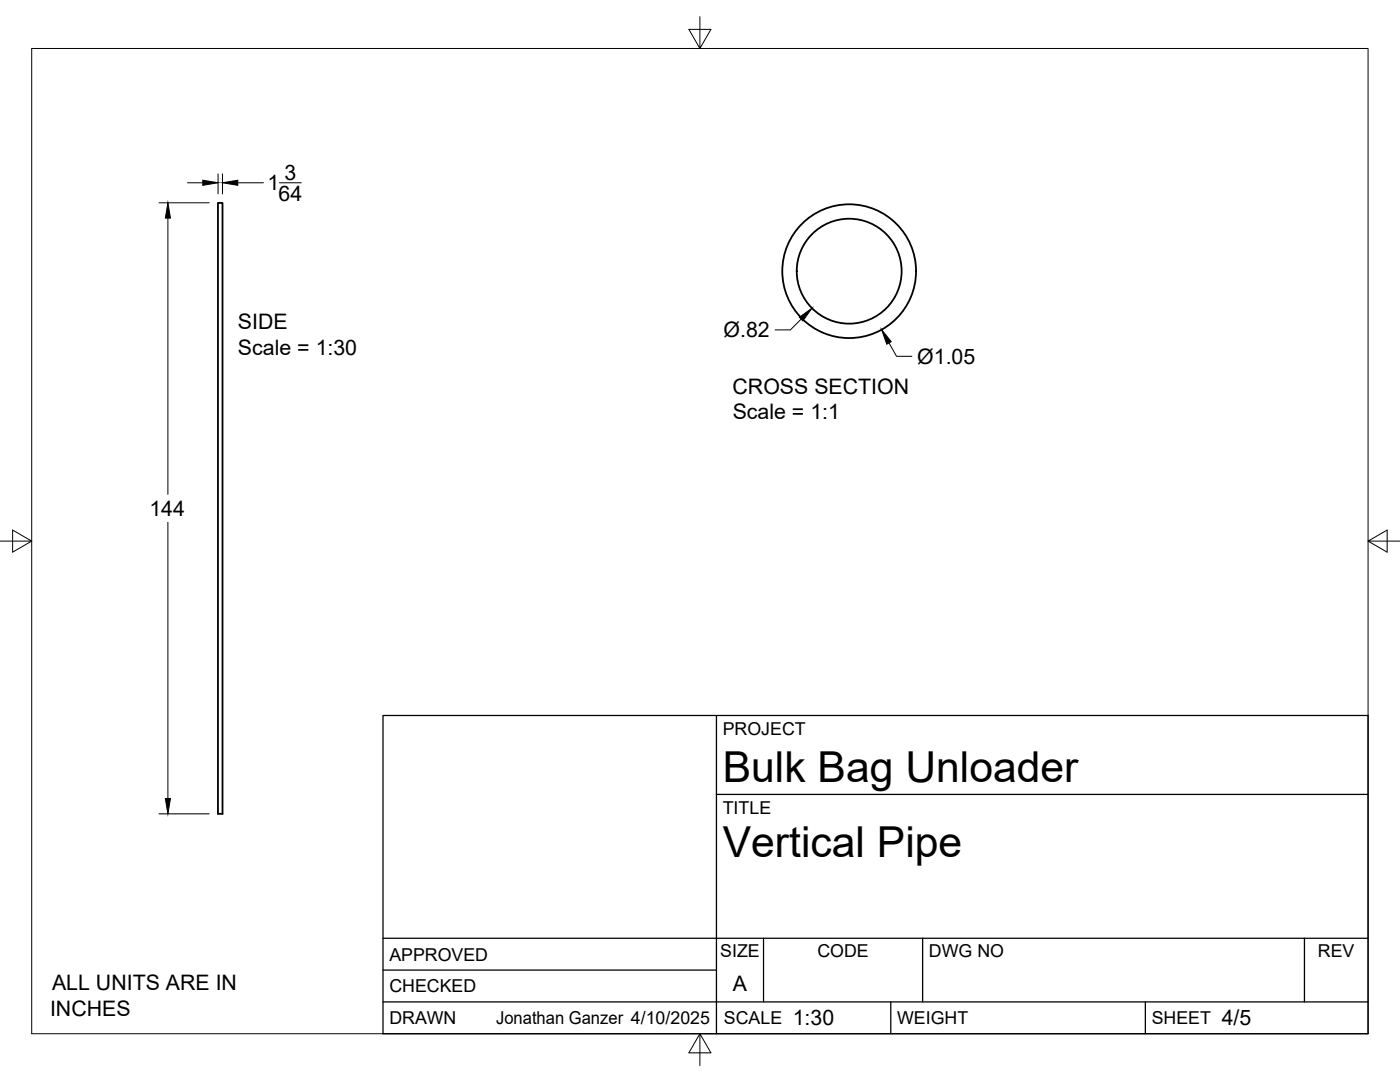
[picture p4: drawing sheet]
<svg xmlns="http://www.w3.org/2000/svg" width="279mm" height="216mm" viewBox="0 0 279 216" stroke-linecap="round" stroke-linejoin="round" font-family="sans-serif">
<!-- layer: Visible -->
<g fill="none" stroke="#000" stroke-width=".36">
<path d="M43.5 40.5h.9v121.9h-.9z"/>
<circle cx="169.5" cy="54.1" r="13.3"/>
<circle cx="169.5" cy="54.1" r="10.5"/>
</g>
<!-- layer: Border -->
<path d="M6.3 9.7h266.7v196.6h-266.7zM139.7 3.3v6.4l2.2-3.8h-4.4l2.2 3.8M0 108h6.3l-3.8-2.2v4.4l3.8-2.2M273 108l3.8 2.2v-4.4l-3.8 2.2h6.4M139.7 206.3l-2.2 3.8h4.4l-2.2-3.8v6.3" fill="none" stroke="#000" stroke-width=".2"/>
<!-- layer: Titleblock -->
<path d="M76.4 142.8h196.6v63.5h-196.6zM143 158.5h130M143 142.8v63.5M76.4 199.9h196.6M76.4 193.6h66.6M76.4 187.2h196.6M152.4 187.2v12.7M177.8 199.9v6.4M184.1 187.2v12.7M228.6 199.9v6.4M260.3 187.2v12.7" fill="none" stroke="#000" stroke-width=".25"/>
<!-- layer: FD_Dimensions -->
<path d="M37.4 36.5h3.1M43.5 34.7v4M44.4 34.7v4M47.5 36.5h5.1M55.8 36.5h4.3M31.7 40.5h10M33.5 43.5v55.1M159.9 63.7l-2.2 2.1h-3M177.4 68.4l1.5 2.7h3.1M33.5 104.2v55.1M31.7 162.4h10" fill="none" stroke="#000" stroke-width=".2"/>
<path d="M40.5 36l3 .5-3 .5zM44.4 36.5l3.1-.5v1zM33.5 40.5l.5 3h-1zM159.5 63.3l2.5-1.8-1.8 2.5zM175.9 65.8l2 2.4-.9 .5zM33 159.3h1l-.5 3.1z" fill="#000" stroke="#000" stroke-width=".2"/>
<g font-size="8.5">
<text x="144.3" y="156">Bulk Bag Unloader</text>
<text x="144.3" y="171">Vertical Pipe</text>
</g>
<g font-size="4.3">
<text x="56.8" y="36">3</text>
<text x="53.4" y="38">1</text>
<text x="55.6" y="40.1">64</text>
<text x="47.5" y="65.6">SIDE</text>
<text x="47.5" y="70.8">Scale = 1:30</text>
<text x="144.4" y="67.3">Ø.82</text>
<text x="183" y="72.6">Ø1.05</text>
<text x="146.2" y="78.6">CROSS SECTION</text>
<text x="146.2" y="83.7">Scale = 1:1</text>
<text x="29.8" y="103">144</text>
<text x="10.4" y="197.6">ALL UNITS ARE IN</text>
<text x="146.3" y="197.7">A</text>
<text x="10" y="202.7">INCHES</text>
<text x="158.2" y="204.6">1:30</text>
<text x="243.8" y="204.6">4/5</text>
</g>
<g font-size="3.5">
<text x="144.3" y="146.6">PROJECT</text>
<text x="144.3" y="162.3">TITLE</text>
<text x="77.7" y="191.7">APPROVED</text>
<text x="143.7" y="191">SIZE</text>
<text x="163.1" y="191">CODE</text>
<text x="185.4" y="191">DWG NO</text>
<text x="263" y="191">REV</text>
<text x="77.7" y="198">CHECKED</text>
<text x="77.7" y="204.4">DRAWN</text>
<text x="99" y="204.4">Jonathan Ganzer 4/10/2025</text>
<text x="144.5" y="204.4">SCALE</text>
<text x="179" y="204.4">WEIGHT</text>
<text x="229.8" y="204.4">SHEET</text>
</g>
</svg>
